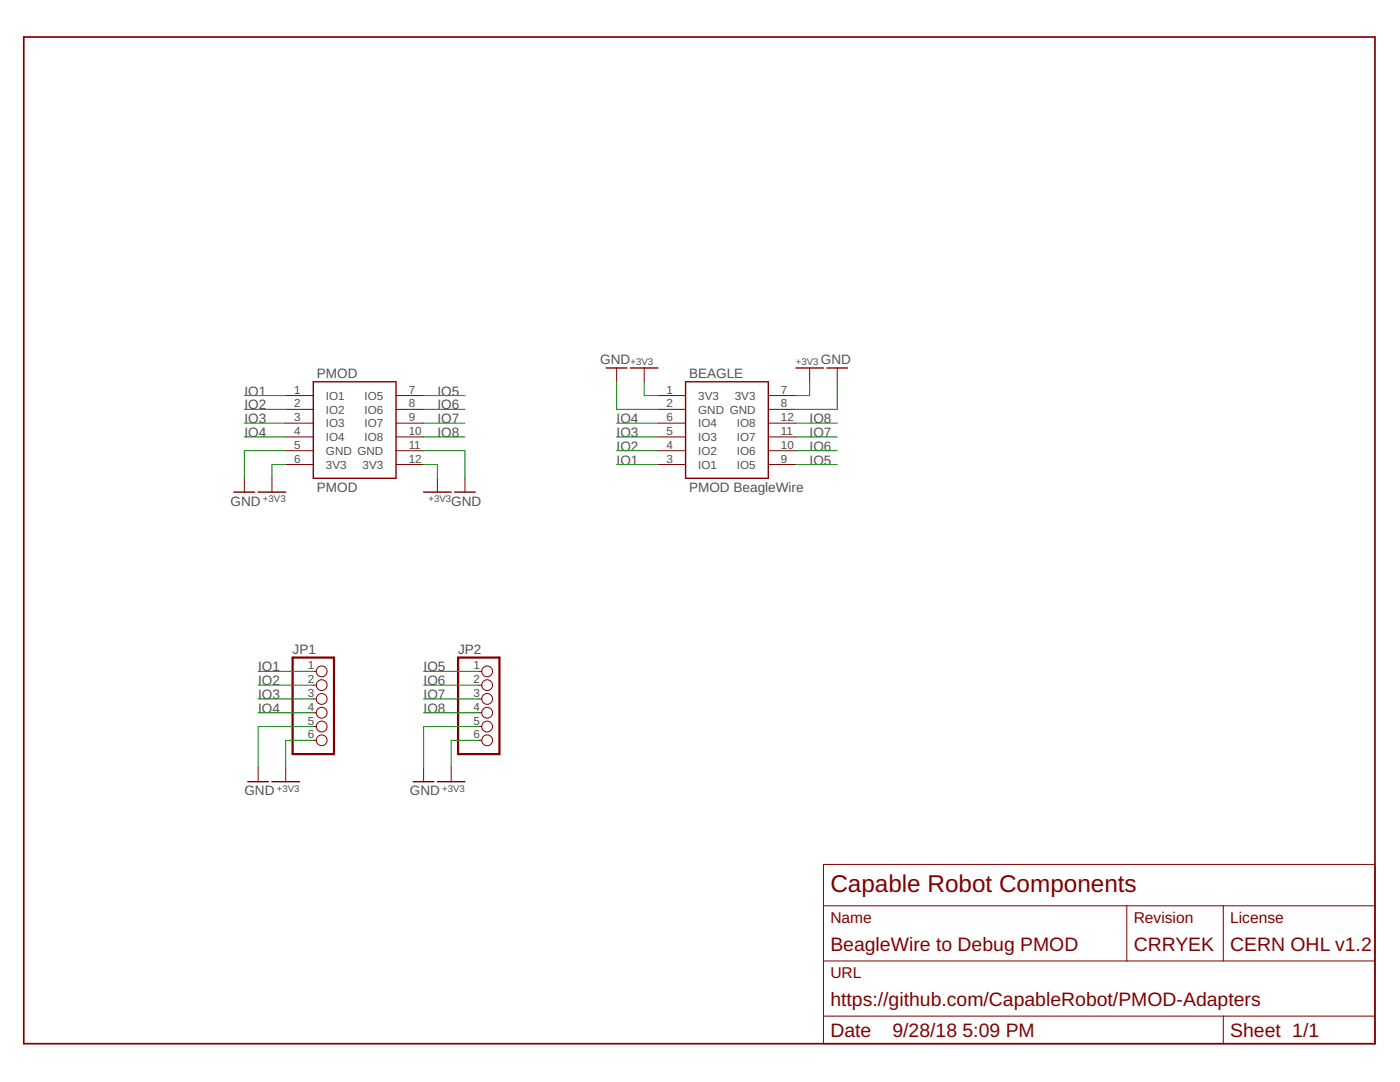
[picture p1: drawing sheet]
<?xml version="1.0" encoding="utf-8"?>
<!DOCTYPE eagle SYSTEM "eagle.dtd">
<!--
LICENSE: CERN OHL v1.2
-->
<eagle version="9.1.3">
<drawing>
<settings>
<setting alwaysvectorfont="no"/>
<setting verticaltext="up"/>
</settings>
<grid distance="0.1" unitdist="inch" unit="inch" style="lines" multiple="1" display="no" altdistance="0.01" altunitdist="inch" altunit="inch"/>
<schematic xreflabel="%F%N/%S.%C%R" xrefpart="/%S.%C%R">
<libraries>
<library name="CapableRobot">
<symbols>
<symbol name="LETTER_L" library_locally_modified="yes">
<frame x1="0" y1="0" x2="248.92" y2="185.42" columns="12" rows="17" layer="94" border-left="no" border-top="no" border-right="no" border-bottom="no"/>
</symbol>
<symbol name="DOCFIELD" locally_modified="yes" library_locally_modified="yes">
<wire x1="0" y1="0" x2="73.66" y2="0" width="0.1016" layer="94"/>
<wire x1="101.6" y1="15.24" x2="73.66" y2="15.24" width="0.1016" layer="94"/>
<wire x1="0" y1="0" x2="0" y2="5.08" width="0.1016" layer="94"/>
<wire x1="0" y1="5.08" x2="73.66" y2="5.08" width="0.1016" layer="94"/>
<wire x1="0" y1="5.08" x2="0" y2="15.24" width="0.1016" layer="94"/>
<wire x1="101.6" y1="15.24" x2="101.6" y2="5.08" width="0.1016" layer="94"/>
<wire x1="73.66" y1="5.08" x2="73.66" y2="0" width="0.1016" layer="94"/>
<wire x1="73.66" y1="0" x2="101.6" y2="0" width="0.1016" layer="94"/>
<wire x1="73.66" y1="15.24" x2="55.88" y2="15.24" width="0.1016" layer="94"/>
<wire x1="55.88" y1="15.24" x2="0" y2="15.24" width="0.1016" layer="94"/>
<wire x1="73.66" y1="5.08" x2="101.6" y2="5.08" width="0.1016" layer="94"/>
<wire x1="101.6" y1="5.08" x2="101.6" y2="0" width="0.1016" layer="94"/>
<wire x1="0" y1="15.24" x2="0" y2="25.4" width="0.1016" layer="94"/>
<wire x1="101.6" y1="33.02" x2="0" y2="33.02" width="0.1016" layer="94"/>
<wire x1="101.6" y1="33.02" x2="101.6" y2="25.4" width="0.1016" layer="94"/>
<wire x1="0" y1="25.4" x2="55.88" y2="25.4" width="0.1016" layer="94"/>
<wire x1="55.88" y1="25.4" x2="73.66" y2="25.4" width="0.1016" layer="94"/>
<wire x1="73.66" y1="25.4" x2="101.6" y2="25.4" width="0.1016" layer="94"/>
<wire x1="0" y1="25.4" x2="0" y2="33.02" width="0.1016" layer="94"/>
<wire x1="101.6" y1="25.4" x2="101.6" y2="15.24" width="0.1016" layer="94"/>
<wire x1="73.66" y1="25.4" x2="73.66" y2="15.24" width="0.1016" layer="94"/>
<wire x1="55.88" y1="25.4" x2="55.88" y2="15.24" width="0.1016" layer="94"/>
<text x="1.27" y="1.27" size="2.54" layer="94">Date</text>
<text x="12.7" y="1.27" size="2.54" layer="94">&gt;LAST_DATE_TIME</text>
<text x="74.93" y="1.27" size="2.54" layer="94">Sheet</text>
<text x="86.36" y="1.27" size="2.54" layer="94">&gt;SHEET</text>
<text x="57.15" y="22.225" size="2.032" layer="94">Revision</text>
<text x="1.27" y="22.225" size="2.032" layer="94">Name</text>
<text x="1.27" y="17.145" size="2.54" layer="94">&gt;TITLE</text>
<text x="57.15" y="17.145" size="2.54" layer="94">&gt;REV</text>
<text x="1.27" y="27.94" size="3.175" layer="94">Capable Robot Components</text>
<text x="1.27" y="12.065" size="2.032" layer="94">URL</text>
<text x="1.27" y="6.985" size="2.54" layer="94">&gt;URL</text>
<text x="74.93" y="22.225" size="2.032" layer="94">License</text>
<text x="74.93" y="17.145" size="2.54" layer="94">&gt;LICENSE</text>
</symbol>
<symbol name="PMOD" library_locally_modified="yes">
<pin name="IO1" x="-5.08" y="-2.54" length="middle"/>
<pin name="IO2" x="-5.08" y="-5.08" length="middle"/>
<pin name="IO3" x="-5.08" y="-7.62" length="middle"/>
<pin name="IO4" x="-5.08" y="-10.16" length="middle"/>
<pin name="GND@1" x="-5.08" y="-12.7" length="middle"/>
<pin name="3V3@1" x="-5.08" y="-15.24" length="middle"/>
<pin name="GND@2" x="20.32" y="-12.7" length="middle" rot="R180"/>
<pin name="3V3@2" x="20.32" y="-15.24" length="middle" rot="R180"/>
<pin name="IO8" x="20.32" y="-10.16" length="middle" rot="R180"/>
<pin name="IO7" x="20.32" y="-7.62" length="middle" rot="R180"/>
<pin name="IO6" x="20.32" y="-5.08" length="middle" rot="R180"/>
<pin name="IO5" x="20.32" y="-2.54" length="middle" rot="R180"/>
<wire x1="0" y1="0" x2="0" y2="-17.78" width="0.254" layer="94"/>
<wire x1="0" y1="-17.78" x2="15.24" y2="-17.78" width="0.254" layer="94"/>
<wire x1="15.24" y1="-17.78" x2="15.24" y2="0" width="0.254" layer="94"/>
<wire x1="15.24" y1="0" x2="0" y2="0" width="0.254" layer="94"/>
<text x="0.635" y="-20.32" size="1.778" layer="96">PMOD</text>
<text x="0.635" y="0.635" size="1.778" layer="96">&gt;NAME</text>
</symbol>
<symbol name="+3V3" library_locally_modified="yes">
<pin name="+3V3" x="0" y="-2.54" visible="off" length="short" direction="sup" rot="R90"/>
<wire x1="-2.54" y1="0" x2="2.54" y2="0" width="0.254" layer="94"/>
<text x="-2.54" y="0.635" size="1.27" layer="95">+3V3</text>
</symbol>
<symbol name="PMOD-BEAGLEWIRE" library_locally_modified="yes">
<pin name="IO1" x="-5.08" y="-15.24" length="middle"/>
<pin name="IO2" x="-5.08" y="-12.7" length="middle"/>
<pin name="IO3" x="-5.08" y="-10.16" length="middle"/>
<pin name="IO4" x="-5.08" y="-7.62" length="middle"/>
<pin name="GND@1" x="-5.08" y="-5.08" length="middle"/>
<pin name="3V3@1" x="-5.08" y="-2.54" length="middle"/>
<pin name="GND@2" x="20.32" y="-5.08" length="middle" rot="R180"/>
<pin name="3V3@2" x="20.32" y="-2.54" length="middle" rot="R180"/>
<pin name="IO8" x="20.32" y="-7.62" length="middle" rot="R180"/>
<pin name="IO7" x="20.32" y="-10.16" length="middle" rot="R180"/>
<pin name="IO6" x="20.32" y="-12.7" length="middle" rot="R180"/>
<pin name="IO5" x="20.32" y="-15.24" length="middle" rot="R180"/>
<wire x1="0" y1="0" x2="0" y2="-17.78" width="0.254" layer="94"/>
<wire x1="0" y1="-17.78" x2="15.24" y2="-17.78" width="0.254" layer="94"/>
<wire x1="15.24" y1="-17.78" x2="15.24" y2="0" width="0.254" layer="94"/>
<wire x1="15.24" y1="0" x2="0" y2="0" width="0.254" layer="94"/>
<text x="0.635" y="-20.32" size="1.778" layer="96">PMOD BeagleWire</text>
<text x="0.635" y="0.635" size="1.778" layer="96">&gt;NAME</text>
</symbol>
</symbols>
<devicesets>
<deviceset name="LETTER_L" locally_modified="yes" prefix="FRAME" uservalue="yes" library_locally_modified="yes">
<gates>
<gate name="G$1" symbol="LETTER_L" x="0" y="0"/>
<gate name="G$2" symbol="DOCFIELD" x="147.32" y="0" addlevel="must"/>
</gates>
<devices>
<device name="">
<technologies>
<technology name=""/>
</technologies>
</device>
</devices>
</deviceset>
<deviceset name="PMOD" prefix="J" library_locally_modified="yes">
<gates>
<gate name="G$1" symbol="PMOD" x="0" y="0"/>
</gates>
<devices>
<device name="-PERIPH" package="HDRRA12W64P254_2X6_1524X254X556B">
<connects>
<connect gate="G$1" pin="3V3@1" pad="6"/>
<connect gate="G$1" pin="3V3@2" pad="12"/>
<connect gate="G$1" pin="GND@1" pad="5"/>
<connect gate="G$1" pin="GND@2" pad="11"/>
<connect gate="G$1" pin="IO1" pad="1"/>
<connect gate="G$1" pin="IO2" pad="2"/>
<connect gate="G$1" pin="IO3" pad="3"/>
<connect gate="G$1" pin="IO4" pad="4"/>
<connect gate="G$1" pin="IO5" pad="7"/>
<connect gate="G$1" pin="IO6" pad="8"/>
<connect gate="G$1" pin="IO7" pad="9"/>
<connect gate="G$1" pin="IO8" pad="10"/>
</connects>
<package3dinstances>
<package3dinstance package3d_urn="urn:adsk.eagle:package:5247297/1"/>
</package3dinstances>
<technologies>
<technology name=""/>
</technologies>
</device>
<device name="-HOST" package="HDRRAR12W64P254_2X6_1524X736X556B">
<connects>
<connect gate="G$1" pin="3V3@1" pad="6"/>
<connect gate="G$1" pin="3V3@2" pad="12"/>
<connect gate="G$1" pin="GND@1" pad="5"/>
<connect gate="G$1" pin="GND@2" pad="11"/>
<connect gate="G$1" pin="IO1" pad="1"/>
<connect gate="G$1" pin="IO2" pad="2"/>
<connect gate="G$1" pin="IO3" pad="3"/>
<connect gate="G$1" pin="IO4" pad="4"/>
<connect gate="G$1" pin="IO5" pad="7"/>
<connect gate="G$1" pin="IO6" pad="8"/>
<connect gate="G$1" pin="IO7" pad="9"/>
<connect gate="G$1" pin="IO8" pad="10"/>
</connects>
<package3dinstances>
<package3dinstance package3d_urn="urn:adsk.eagle:package:5247313/1"/>
</package3dinstances>
<technologies>
<technology name=""/>
</technologies>
</device>
</devices>
</deviceset>
<deviceset name="+3V3" library_locally_modified="yes">
<gates>
<gate name="G$1" symbol="+3V3" x="0" y="0"/>
</gates>
<devices>
<device name="">
<technologies>
<technology name=""/>
</technologies>
</device>
</devices>
</deviceset>
<deviceset name="PMOD-BEAGLEWIRE" prefix="J" library_locally_modified="yes">
<gates>
<gate name="G$1" symbol="PMOD-BEAGLEWIRE" x="0" y="0"/>
</gates>
<devices>
<device name="" package="HDRRA12W64P254_2X6_1524X254X556B">
<connects>
<connect gate="G$1" pin="3V3@1" pad="1"/>
<connect gate="G$1" pin="3V3@2" pad="7"/>
<connect gate="G$1" pin="GND@1" pad="2"/>
<connect gate="G$1" pin="GND@2" pad="8"/>
<connect gate="G$1" pin="IO1" pad="3"/>
<connect gate="G$1" pin="IO2" pad="4"/>
<connect gate="G$1" pin="IO3" pad="5"/>
<connect gate="G$1" pin="IO4" pad="6"/>
<connect gate="G$1" pin="IO5" pad="9"/>
<connect gate="G$1" pin="IO6" pad="10"/>
<connect gate="G$1" pin="IO7" pad="11"/>
<connect gate="G$1" pin="IO8" pad="12"/>
</connects>
<package3dinstances>
<package3dinstance package3d_urn="urn:adsk.eagle:package:5247297/1"/>
</package3dinstances>
<technologies>
<technology name=""/>
</technologies>
</device>
</devices>
</deviceset>
</devicesets>
</library>
<library name="supply1">
<symbols>
<symbol name="GND">
<wire x1="-1.905" y1="0" x2="1.905" y2="0" width="0.254" layer="94"/>
<text x="-2.54" y="-2.54" size="1.778" layer="96">&gt;VALUE</text>
<pin name="GND" x="0" y="2.54" visible="off" length="short" direction="sup" rot="R270"/>
</symbol>
</symbols>
<devicesets>
<deviceset name="GND" prefix="GND">
<gates>
<gate name="1" symbol="GND" x="0" y="0"/>
</gates>
<devices>
<device name="">
<technologies>
<technology name=""/>
</technologies>
</device>
</devices>
</deviceset>
</devicesets>
</library>
<library name="adafruit">
<symbols>
<symbol name="PINHD6">
<wire x1="-6.35" y1="-7.62" x2="1.27" y2="-7.62" width="0.4064" layer="94"/>
<wire x1="1.27" y1="-7.62" x2="1.27" y2="10.16" width="0.4064" layer="94"/>
<wire x1="1.27" y1="10.16" x2="-6.35" y2="10.16" width="0.4064" layer="94"/>
<wire x1="-6.35" y1="10.16" x2="-6.35" y2="-7.62" width="0.4064" layer="94"/>
<text x="-6.35" y="10.795" size="1.778" layer="95">&gt;NAME</text>
<text x="-6.35" y="-10.16" size="1.778" layer="96">&gt;VALUE</text>
<pin name="1" x="-2.54" y="7.62" visible="pad" length="short" direction="pas" function="dot"/>
<pin name="2" x="-2.54" y="5.08" visible="pad" length="short" direction="pas" function="dot"/>
<pin name="3" x="-2.54" y="2.54" visible="pad" length="short" direction="pas" function="dot"/>
<pin name="4" x="-2.54" y="0" visible="pad" length="short" direction="pas" function="dot"/>
<pin name="5" x="-2.54" y="-2.54" visible="pad" length="short" direction="pas" function="dot"/>
<pin name="6" x="-2.54" y="-5.08" visible="pad" length="short" direction="pas" function="dot"/>
</symbol>
</symbols>
<devicesets>
<deviceset name="PINHD-1X6" prefix="JP" uservalue="yes">
<gates>
<gate name="A" symbol="PINHD6" x="0" y="-2.54"/>
</gates>
<devices>
<device name="" package="1X06">
<connects>
<connect gate="A" pin="1" pad="1"/>
<connect gate="A" pin="2" pad="2"/>
<connect gate="A" pin="3" pad="3"/>
<connect gate="A" pin="4" pad="4"/>
<connect gate="A" pin="5" pad="5"/>
<connect gate="A" pin="6" pad="6"/>
</connects>
<technologies>
<technology name=""/>
</technologies>
</device>
<device name="CLEAN" package="1X06-CLEAN">
<connects>
<connect gate="A" pin="1" pad="1"/>
<connect gate="A" pin="2" pad="2"/>
<connect gate="A" pin="3" pad="3"/>
<connect gate="A" pin="4" pad="4"/>
<connect gate="A" pin="5" pad="5"/>
<connect gate="A" pin="6" pad="6"/>
</connects>
<technologies>
<technology name=""/>
</technologies>
</device>
<device name="CB" package="1X06-CLEANBIG">
<connects>
<connect gate="A" pin="1" pad="1"/>
<connect gate="A" pin="2" pad="2"/>
<connect gate="A" pin="3" pad="3"/>
<connect gate="A" pin="4" pad="4"/>
<connect gate="A" pin="5" pad="5"/>
<connect gate="A" pin="6" pad="6"/>
</connects>
<technologies>
<technology name=""/>
</technologies>
</device>
<device name="B" package="1X06-BIG">
<connects>
<connect gate="A" pin="1" pad="1"/>
<connect gate="A" pin="2" pad="2"/>
<connect gate="A" pin="3" pad="3"/>
<connect gate="A" pin="4" pad="4"/>
<connect gate="A" pin="5" pad="5"/>
<connect gate="A" pin="6" pad="6"/>
</connects>
<technologies>
<technology name=""/>
</technologies>
</device>
<device name="LOCK" package="1X06-BIGLOCK">
<connects>
<connect gate="A" pin="1" pad="1"/>
<connect gate="A" pin="2" pad="2"/>
<connect gate="A" pin="3" pad="3"/>
<connect gate="A" pin="4" pad="4"/>
<connect gate="A" pin="5" pad="5"/>
<connect gate="A" pin="6" pad="6"/>
</connects>
<technologies>
<technology name=""/>
</technologies>
</device>
<device name="-3.5MM" package="1X06-3.5MM">
<connects>
<connect gate="A" pin="1" pad="1"/>
<connect gate="A" pin="2" pad="2"/>
<connect gate="A" pin="3" pad="3"/>
<connect gate="A" pin="4" pad="4"/>
<connect gate="A" pin="5" pad="5"/>
<connect gate="A" pin="6" pad="6"/>
</connects>
<technologies>
<technology name=""/>
</technologies>
</device>
</devices>
</deviceset>
</devicesets>
</library>
</libraries>
<attributes>
<attribute name="LICENSE" value="CERN OHL v1.2"/>
<attribute name="REV" value="CRRYEK"/>
<attribute name="TITLE" value="BeagleWire to Debug PMOD"/>
<attribute name="URL" value="https://github.com/CapableRobot/PMOD-Adapters"/>
</attributes>
<variantdefs>
</variantdefs>
<classes>
<class number="0" name="default" width="0" drill="0">
</class>
</classes>
<parts>
<part name="FRAME1" library="CapableRobot" deviceset="LETTER_L" device=""/>
<part name="PMOD" library="CapableRobot" deviceset="PMOD" device="-HOST" package3d_urn="urn:adsk.eagle:package:5247313/1"/>
<part name="GND1" library="supply1" deviceset="GND" device=""/>
<part name="GND2" library="supply1" deviceset="GND" device=""/>
<part name="U$1" library="CapableRobot" deviceset="+3V3" device=""/>
<part name="U$2" library="CapableRobot" deviceset="+3V3" device=""/>
<part name="BEAGLE" library="CapableRobot" deviceset="PMOD-BEAGLEWIRE" device="" package3d_urn="urn:adsk.eagle:package:5247297/1"/>
<part name="U$3" library="CapableRobot" deviceset="+3V3" device=""/>
<part name="U$4" library="CapableRobot" deviceset="+3V3" device=""/>
<part name="GND3" library="supply1" deviceset="GND" device=""/>
<part name="GND4" library="supply1" deviceset="GND" device=""/>
<part name="U$5" library="CapableRobot" deviceset="+3V3" device=""/>
<part name="GND5" library="supply1" deviceset="GND" device=""/>
<part name="U$6" library="CapableRobot" deviceset="+3V3" device=""/>
<part name="GND6" library="supply1" deviceset="GND" device=""/>
<part name="JP1" library="adafruit" deviceset="PINHD-1X6" device=""/>
<part name="JP2" library="adafruit" deviceset="PINHD-1X6" device=""/>
</parts>
<sheets>
<sheet>
<plain>
</plain>
<instances>
<instance part="FRAME1" gate="G$1" x="0" y="0"/>
<instance part="FRAME1" gate="G$2" x="147.32" y="0"/>
<instance part="PMOD" gate="G$1" x="53.34" y="121.92"/>
<instance part="GND1" gate="1" x="81.28" y="101.6"/>
<instance part="GND2" gate="1" x="40.64" y="101.6"/>
<instance part="U$1" gate="G$1" x="76.2" y="101.6" rot="R180"/>
<instance part="U$2" gate="G$1" x="45.72" y="101.6" rot="R180"/>
<instance part="BEAGLE" gate="G$1" x="121.92" y="121.92"/>
<instance part="U$3" gate="G$1" x="114.3" y="124.46"/>
<instance part="U$4" gate="G$1" x="144.78" y="124.46"/>
<instance part="GND3" gate="1" x="109.22" y="124.46" rot="R180"/>
<instance part="GND4" gate="1" x="149.86" y="124.46" rot="R180"/>
<instance part="U$5" gate="G$1" x="78.74" y="48.26" rot="R180"/>
<instance part="GND5" gate="1" x="73.66" y="48.26"/>
<instance part="U$6" gate="G$1" x="48.26" y="48.26" rot="R180"/>
<instance part="GND6" gate="1" x="43.18" y="48.26"/>
<instance part="JP1" gate="A" x="55.88" y="60.96"/>
<instance part="JP2" gate="A" x="86.36" y="60.96"/>
</instances>
<busses>
</busses>
<nets>
<net name="+3V3" class="0">
<segment>
<pinref part="PMOD" gate="G$1" pin="3V3@2"/>
<wire x1="73.66" y1="106.68" x2="76.2" y2="106.68" width="0.1524" layer="91"/>
<pinref part="U$1" gate="G$1" pin="+3V3"/>
<wire x1="76.2" y1="106.68" x2="76.2" y2="104.14" width="0.1524" layer="91"/>
</segment>
<segment>
<pinref part="PMOD" gate="G$1" pin="3V3@1"/>
<wire x1="48.26" y1="106.68" x2="45.72" y2="106.68" width="0.1524" layer="91"/>
<pinref part="U$2" gate="G$1" pin="+3V3"/>
<wire x1="45.72" y1="106.68" x2="45.72" y2="104.14" width="0.1524" layer="91"/>
</segment>
<segment>
<pinref part="BEAGLE" gate="G$1" pin="3V3@2"/>
<wire x1="142.24" y1="119.38" x2="144.78" y2="119.38" width="0.1524" layer="91"/>
<pinref part="U$4" gate="G$1" pin="+3V3"/>
<wire x1="144.78" y1="119.38" x2="144.78" y2="121.92" width="0.1524" layer="91"/>
</segment>
<segment>
<pinref part="BEAGLE" gate="G$1" pin="3V3@1"/>
<wire x1="116.84" y1="119.38" x2="114.3" y2="119.38" width="0.1524" layer="91"/>
<pinref part="U$3" gate="G$1" pin="+3V3"/>
<wire x1="114.3" y1="119.38" x2="114.3" y2="121.92" width="0.1524" layer="91"/>
</segment>
<segment>
<pinref part="U$5" gate="G$1" pin="+3V3"/>
<wire x1="78.74" y1="50.8" x2="78.74" y2="55.88" width="0.1524" layer="91"/>
<wire x1="78.74" y1="55.88" x2="83.82" y2="55.88" width="0.1524" layer="91"/>
<pinref part="JP2" gate="A" pin="6"/>
</segment>
<segment>
<pinref part="U$6" gate="G$1" pin="+3V3"/>
<wire x1="48.26" y1="50.8" x2="48.26" y2="55.88" width="0.1524" layer="91"/>
<wire x1="48.26" y1="55.88" x2="53.34" y2="55.88" width="0.1524" layer="91"/>
<pinref part="JP1" gate="A" pin="6"/>
</segment>
</net>
<net name="GND" class="0">
<segment>
<pinref part="GND1" gate="1" pin="GND"/>
<wire x1="81.28" y1="104.14" x2="81.28" y2="109.22" width="0.1524" layer="91"/>
<pinref part="PMOD" gate="G$1" pin="GND@2"/>
<wire x1="81.28" y1="109.22" x2="73.66" y2="109.22" width="0.1524" layer="91"/>
</segment>
<segment>
<pinref part="PMOD" gate="G$1" pin="GND@1"/>
<wire x1="48.26" y1="109.22" x2="40.64" y2="109.22" width="0.1524" layer="91"/>
<pinref part="GND2" gate="1" pin="GND"/>
<wire x1="40.64" y1="109.22" x2="40.64" y2="104.14" width="0.1524" layer="91"/>
</segment>
<segment>
<pinref part="BEAGLE" gate="G$1" pin="GND@1"/>
<wire x1="116.84" y1="116.84" x2="109.22" y2="116.84" width="0.1524" layer="91"/>
<pinref part="GND3" gate="1" pin="GND"/>
<wire x1="109.22" y1="116.84" x2="109.22" y2="121.92" width="0.1524" layer="91"/>
</segment>
<segment>
<pinref part="BEAGLE" gate="G$1" pin="GND@2"/>
<wire x1="142.24" y1="116.84" x2="149.86" y2="116.84" width="0.1524" layer="91"/>
<pinref part="GND4" gate="1" pin="GND"/>
<wire x1="149.86" y1="116.84" x2="149.86" y2="121.92" width="0.1524" layer="91"/>
</segment>
<segment>
<pinref part="GND5" gate="1" pin="GND"/>
<wire x1="73.66" y1="50.8" x2="73.66" y2="58.42" width="0.1524" layer="91"/>
<wire x1="73.66" y1="58.42" x2="83.82" y2="58.42" width="0.1524" layer="91"/>
<pinref part="JP2" gate="A" pin="5"/>
</segment>
<segment>
<wire x1="53.34" y1="58.42" x2="43.18" y2="58.42" width="0.1524" layer="91"/>
<pinref part="GND6" gate="1" pin="GND"/>
<wire x1="43.18" y1="58.42" x2="43.18" y2="50.8" width="0.1524" layer="91"/>
<pinref part="JP1" gate="A" pin="5"/>
</segment>
</net>
<net name="IO4" class="0">
<segment>
<pinref part="PMOD" gate="G$1" pin="IO4"/>
<wire x1="48.26" y1="111.76" x2="40.64" y2="111.76" width="0.1524" layer="91"/>
<label x="40.64" y="111.76" size="1.778" layer="95"/>
</segment>
<segment>
<pinref part="BEAGLE" gate="G$1" pin="IO4"/>
<wire x1="116.84" y1="114.3" x2="109.22" y2="114.3" width="0.1524" layer="91"/>
<label x="109.22" y="114.3" size="1.778" layer="95"/>
</segment>
<segment>
<wire x1="53.34" y1="60.96" x2="43.18" y2="60.96" width="0.1524" layer="91"/>
<label x="43.18" y="60.96" size="1.778" layer="95"/>
<pinref part="JP1" gate="A" pin="4"/>
</segment>
</net>
<net name="IO3" class="0">
<segment>
<pinref part="PMOD" gate="G$1" pin="IO3"/>
<wire x1="48.26" y1="114.3" x2="40.64" y2="114.3" width="0.1524" layer="91"/>
<label x="40.64" y="114.3" size="1.778" layer="95"/>
</segment>
<segment>
<pinref part="BEAGLE" gate="G$1" pin="IO3"/>
<wire x1="116.84" y1="111.76" x2="109.22" y2="111.76" width="0.1524" layer="91"/>
<label x="109.22" y="111.76" size="1.778" layer="95"/>
</segment>
<segment>
<wire x1="53.34" y1="63.5" x2="43.18" y2="63.5" width="0.1524" layer="91"/>
<label x="43.18" y="63.5" size="1.778" layer="95"/>
<pinref part="JP1" gate="A" pin="3"/>
</segment>
</net>
<net name="IO2" class="0">
<segment>
<pinref part="PMOD" gate="G$1" pin="IO2"/>
<wire x1="48.26" y1="116.84" x2="40.64" y2="116.84" width="0.1524" layer="91"/>
<label x="40.64" y="116.84" size="1.778" layer="95"/>
</segment>
<segment>
<pinref part="BEAGLE" gate="G$1" pin="IO2"/>
<wire x1="116.84" y1="109.22" x2="109.22" y2="109.22" width="0.1524" layer="91"/>
<label x="109.22" y="109.22" size="1.778" layer="95"/>
</segment>
<segment>
<wire x1="53.34" y1="66.04" x2="43.18" y2="66.04" width="0.1524" layer="91"/>
<label x="43.18" y="66.04" size="1.778" layer="95"/>
<pinref part="JP1" gate="A" pin="2"/>
</segment>
</net>
<net name="IO1" class="0">
<segment>
<pinref part="PMOD" gate="G$1" pin="IO1"/>
<wire x1="48.26" y1="119.38" x2="40.64" y2="119.38" width="0.1524" layer="91"/>
<label x="40.64" y="119.38" size="1.778" layer="95"/>
</segment>
<segment>
<pinref part="BEAGLE" gate="G$1" pin="IO1"/>
<wire x1="116.84" y1="106.68" x2="109.22" y2="106.68" width="0.1524" layer="91"/>
<label x="109.22" y="106.68" size="1.778" layer="95"/>
</segment>
<segment>
<wire x1="53.34" y1="68.58" x2="43.18" y2="68.58" width="0.1524" layer="91"/>
<label x="43.18" y="68.58" size="1.778" layer="95"/>
<pinref part="JP1" gate="A" pin="1"/>
</segment>
</net>
<net name="IO5" class="0">
<segment>
<pinref part="PMOD" gate="G$1" pin="IO5"/>
<wire x1="73.66" y1="119.38" x2="81.28" y2="119.38" width="0.1524" layer="91"/>
<label x="76.2" y="119.38" size="1.778" layer="95"/>
</segment>
<segment>
<pinref part="BEAGLE" gate="G$1" pin="IO5"/>
<wire x1="142.24" y1="106.68" x2="149.86" y2="106.68" width="0.1524" layer="91"/>
<label x="144.78" y="106.68" size="1.778" layer="95"/>
</segment>
<segment>
<wire x1="73.66" y1="68.58" x2="83.82" y2="68.58" width="0.1524" layer="91"/>
<label x="73.66" y="68.58" size="1.778" layer="95"/>
<pinref part="JP2" gate="A" pin="1"/>
</segment>
</net>
<net name="IO6" class="0">
<segment>
<pinref part="PMOD" gate="G$1" pin="IO6"/>
<wire x1="73.66" y1="116.84" x2="81.28" y2="116.84" width="0.1524" layer="91"/>
<label x="76.2" y="116.84" size="1.778" layer="95"/>
</segment>
<segment>
<pinref part="BEAGLE" gate="G$1" pin="IO6"/>
<wire x1="142.24" y1="109.22" x2="149.86" y2="109.22" width="0.1524" layer="91"/>
<label x="144.78" y="109.22" size="1.778" layer="95"/>
</segment>
<segment>
<wire x1="73.66" y1="66.04" x2="83.82" y2="66.04" width="0.1524" layer="91"/>
<label x="73.66" y="66.04" size="1.778" layer="95"/>
<pinref part="JP2" gate="A" pin="2"/>
</segment>
</net>
<net name="IO7" class="0">
<segment>
<pinref part="PMOD" gate="G$1" pin="IO7"/>
<wire x1="73.66" y1="114.3" x2="81.28" y2="114.3" width="0.1524" layer="91"/>
<label x="76.2" y="114.3" size="1.778" layer="95"/>
</segment>
<segment>
<pinref part="BEAGLE" gate="G$1" pin="IO7"/>
<wire x1="142.24" y1="111.76" x2="149.86" y2="111.76" width="0.1524" layer="91"/>
<label x="144.78" y="111.76" size="1.778" layer="95"/>
</segment>
<segment>
<wire x1="73.66" y1="63.5" x2="83.82" y2="63.5" width="0.1524" layer="91"/>
<label x="73.66" y="63.5" size="1.778" layer="95"/>
<pinref part="JP2" gate="A" pin="3"/>
</segment>
</net>
<net name="IO8" class="0">
<segment>
<pinref part="PMOD" gate="G$1" pin="IO8"/>
<wire x1="73.66" y1="111.76" x2="81.28" y2="111.76" width="0.1524" layer="91"/>
<label x="76.2" y="111.76" size="1.778" layer="95"/>
</segment>
<segment>
<pinref part="BEAGLE" gate="G$1" pin="IO8"/>
<wire x1="142.24" y1="114.3" x2="149.86" y2="114.3" width="0.1524" layer="91"/>
<label x="144.78" y="114.3" size="1.778" layer="95"/>
</segment>
<segment>
<wire x1="73.66" y1="60.96" x2="83.82" y2="60.96" width="0.1524" layer="91"/>
<label x="73.66" y="60.96" size="1.778" layer="95"/>
<pinref part="JP2" gate="A" pin="4"/>
</segment>
</net>
</nets>
</sheet>
</sheets>
</schematic>
</drawing>
<compatibility>
<note version="8.2" severity="warning">
Since Version 8.2, EAGLE supports online libraries. The ids
of those online libraries will not be understood (or retained)
with this version.
</note>
<note version="8.3" severity="warning">
Since Version 8.3, EAGLE supports URNs for individual library
assets (packages, symbols, and devices). The URNs of those assets
will not be understood (or retained) with this version.
</note>
<note version="8.3" severity="warning">
Since Version 8.3, EAGLE supports the association of 3D packages
with devices in libraries, schematics, and board files. Those 3D
packages will not be understood (or retained) with this version.
</note>
</compatibility>
</eagle>
